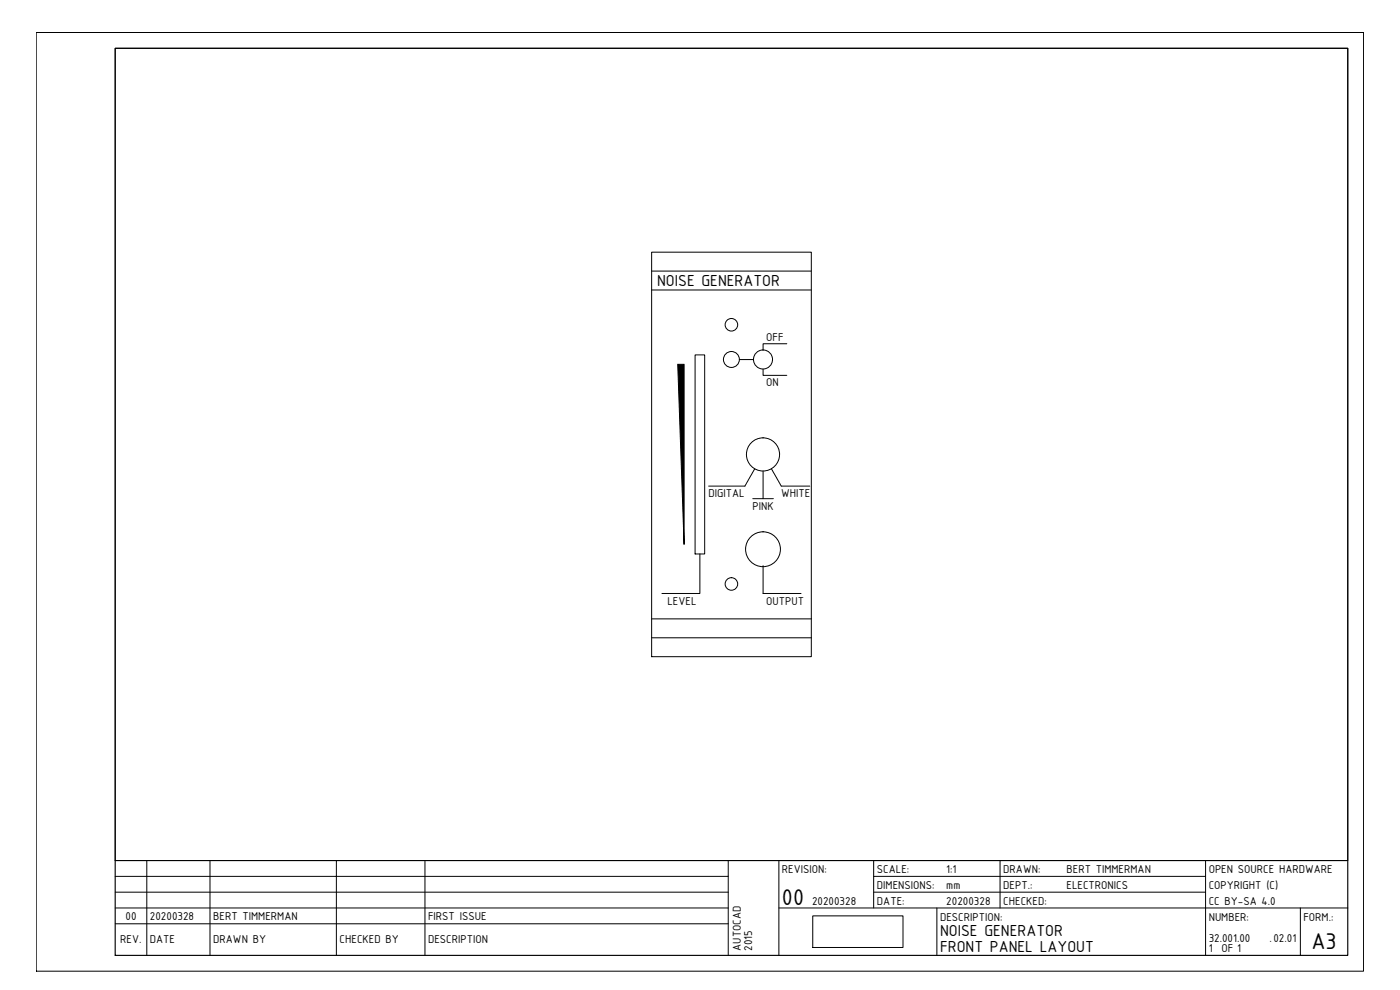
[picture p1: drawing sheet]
<svg xmlns="http://www.w3.org/2000/svg" width="420mm" height="297mm" viewBox="0 0 420 297" stroke-linecap="round" stroke-linejoin="round" font-family="sans-serif">
<!-- layer: 0 -->
<path d="M203.4 109.3h1.9v54.1z" fill="#000" stroke="#000" stroke-width=".3"/>
<g fill="none" stroke="#000" stroke-width=".3">
<path d="M195.6 75.7h47.9v121.3h-47.9zM195.6 87h47.9M195.6 81.3h47.9M208.6 106.5h2.9v59.7h-2.9zM221.9 107.9h4.3M229 110.8v1.8h7.1M236.1 103.1h-7.1v1.9M225.9 149.6h6.2M226.5 140.6l-3 5.3h-10.8M229 141.3v8.3M231.5 140.6l3 5.3h8.5M210 166.2v11.9h-11.3"/>
<path d="M229 170v8.1h11.4M195.6 185.7h47.9M195.6 191.4h47.9M243.9 274.8h27.1v9.5h-27.1z"/>
<circle cx="219.5" cy="97.4" r="1.88"/>
<circle cx="219.5" cy="107.9" r="2.39"/>
<circle cx="229" cy="107.9" r="2.86"/>
<circle cx="229" cy="136.3" r="5"/>
<circle cx="219.5" cy="175.2" r="1.88"/>
<circle cx="229" cy="164.8" r="5.2"/>
</g>
<!-- layer: 32_front_panel_layout|FRONT_PANEL -->
<path d="M229 170h.1" fill="none" stroke="#000" stroke-width=".3"/>
<!-- layer: TITLEBLOCK -->
<g fill="none" stroke="#000" stroke-width=".3">
<path d="M10.9 9.8h398.3v281.6h-398.3zM34.6 258.2h369.9M44.1 258.2v28.5M63 258.2v28.5M101 258.2v28.5M127.5 258.2v28.5M218.6 258.2v28.5M233.8 258.2v28.5M262.2 258.2v14.2M300.1 258.2v14.2M361.8 258.2v28.5M34.6 272.4h184"/>
<path d="M34.6 267.7h184M34.6 277.2h184M34.6 262.9h184M233.8 272.4h170.7M262.2 267.7h99.6M262.2 262.9h99.6M281.2 272.4v14.3M390.3 272.4v14.3"/>
</g>
<path d="M34.6 14.5h369.9v272.2h-369.9z" fill="none" stroke="#000" stroke-width=".34"/>
<!-- layer: GENERAL -->
<path d="M34.6 14.5h369.9v243.7h-369.9z" fill="none" stroke="#000" stroke-width=".3"/>
<g font-size="7.4">
<text x="234.7" y="271.5">00</text>
<text x="393.6" y="284.7">A3</text>
</g>
<g font-size="5.2">
<text x="197.2" y="85.8">NOISE GENERATOR</text>
<text x="282.1" y="281">NOISE GENERATOR</text>
<text x="282.1" y="285.7">FRONT PANEL LAYOUT</text>
</g>
<g font-size="3.7">
<text x="229.9" y="102.2">OFF</text>
<text x="229.9" y="116">ON</text>
<text x="212.6" y="149.2">DIGITAL</text>
<text x="234.5" y="149.2">WHITE</text>
<text x="225.8" y="153">PINK</text>
<text x="200.3" y="181.4">LEVEL</text>
<text x="229.9" y="181.4">OUTPUT</text>
<text x="234.7" y="262">REVISION:</text>
<text x="263.2" y="262">SCALE:</text>
<text x="284" y="262">1:1</text>
<text x="301.1" y="262">DRAWN:</text>
<text x="320.1" y="262">BERT TIMMERMAN</text>
<text x="362.7" y="262">OPEN SOURCE HARDWARE</text>
<text x="263.2" y="266.8">DIMENSIONS:</text>
<text x="284" y="266.8">mm</text>
<text x="301.1" y="266.8">DEPT.:</text>
<text x="320.1" y="266.8">ELECTRONICS</text>
<text x="362.7" y="266.8">COPYRIGHT (C)</text>
<text x="37.7" y="276">00</text>
<text x="45" y="276">20200328</text>
<text x="64" y="276">BERT TIMMERMAN</text>
<text x="128.5" y="276">FIRST ISSUE</text>
<text x="243.7" y="271.5">20200328</text>
<text x="263.2" y="271.5">DATE:</text>
<text x="284" y="271.5">20200328</text>
<text x="301.1" y="271.5">CHECKED:</text>
<text x="362.7" y="271.5">CC BY-SA 4.0</text>
<text x="282.1" y="276.2">DESCRIPTION:</text>
<text x="362.7" y="276.2">NUMBER:</text>
<text x="391.2" y="276.2">FORM.:</text>
<text x="36.1" y="282.9">REV.</text>
<text x="45" y="282.9">DATE</text>
<text x="64" y="282.9">DRAWN BY</text>
<text x="101.9" y="282.9">CHECKED BY</text>
<text x="128.5" y="282.9">DESCRIPTION</text>
<text x="222.4" y="285.3" transform="rotate(-90 222.4 285.3)">AUTOCAD</text>
<text x="225.7" y="285.3" transform="rotate(-90 225.7 285.3)">2015</text>
<text x="362.7" y="282.6">32.001.00</text>
<text x="362.7" y="285.7">1</text>
<text x="366.6" y="285.7">OF 1</text>
<text x="381" y="282.6">.02.01</text>
</g>
</svg>
